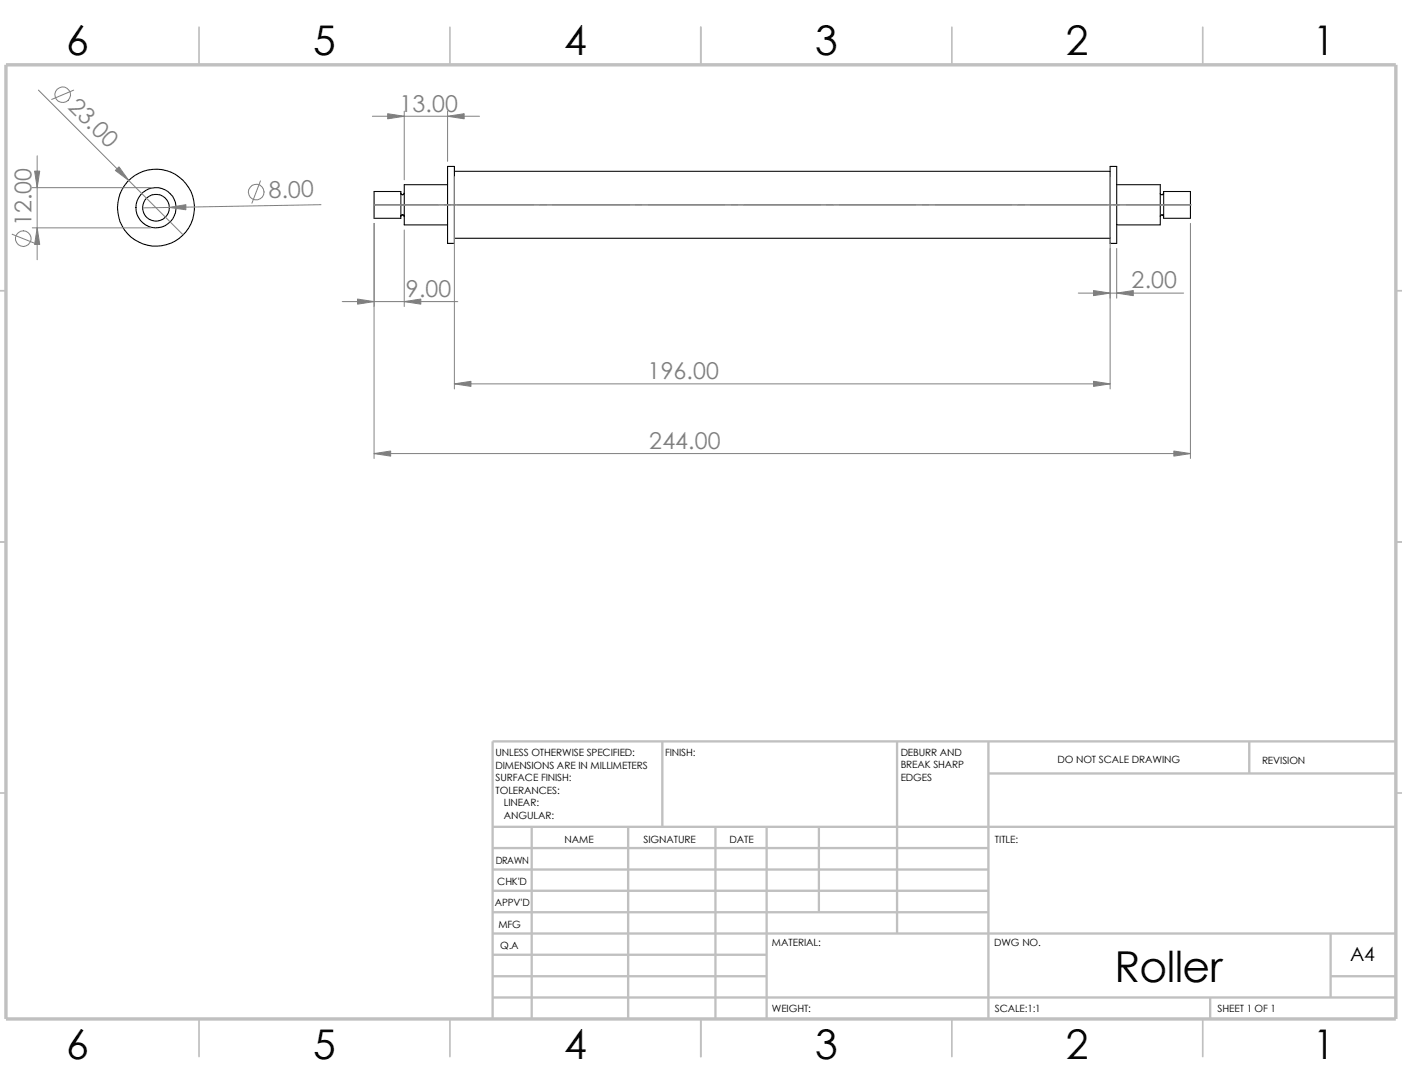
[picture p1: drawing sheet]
<svg xmlns="http://www.w3.org/2000/svg" width="279mm" height="216mm" viewBox="0 0 279 216" stroke-linecap="round" stroke-linejoin="round" font-family="sans-serif">
<g fill="none" stroke="#c0c0c0" stroke-width=".34">
<path d="M39.7 5.4v7.5M89.7 5.4v7.5M139.7 5.4v7.5M189.7 5.4v7.5M239.7 5.4v7.5M-.1 57.9h1.3M278.2 57.9h1.2M-.1 107.9h1.3M278.2 107.9h1.2M-.1 157.9h1.3M278.2 157.9h1.2M39.7 202.9v7.5"/>
<path d="M89.7 202.9v7.5M139.7 202.9v7.5M189.7 202.9v7.5M239.7 202.9v7.5"/>
</g>
<g fill="none" stroke="#c0c0c0" stroke-width=".47">
<path d="M132 147.7v17M178.8 147.7v38.2M197 147.7v55.2M197 154.1h81.2M249 147.7v6.4M278.2 147.7h-180v55.2M98.2 164.7h180M98.2 177.4h98.8M98.2 173.2h98.8M98.2 168.9h98.8M106 164.7v38.2M125.2 164.7v38.2"/>
<path d="M142.6 164.7v38.2M152.8 164.7v38.2M163.2 164.7v17M98.2 198.7h180M98.2 181.7h98.8M98.2 194.4h54.6M98.2 190.2h54.6M98.2 185.9h180M241.2 198.7v4.2M265.2 194.4h13M265.2 185.9v12.8"/>
</g>
<path d="M1.2 12.9h277v190h-277z" fill="none" stroke="#c0c0c0" stroke-width=".68" stroke-linecap="butt"/>
<g fill="none" stroke="#000" stroke-width=".21">
<path d="M74.5 38.1h5.4v5.4h-5.4zM79.8 38.5l.2 .2 .2 .1 .4-.3M89.2 36.8h-8.6v8h8.6M89.2 33.1h1.4v15.4h-1.4zM90.6 34.1h130.6M221.2 33.1h1.3v15.4h-1.3zM222.5 36.8h8.7v8h-8.7M231.2 38.5l.1 .2 .3 .1 .3-.3M231.9 38.1h5.3v5.4h-5.3zM79.9 43.1v-.2l.3-.1 .3 .1 .1 .2M90.6 47.5h130.6M231.2 43.1l.1-.2 .3-.1 .2 .1 .1 .2"/>
<circle cx="31.1" cy="41.4" r="2.67"/>
<circle cx="31.1" cy="41.4" r="4"/>
<circle cx="31.1" cy="41.4" r="7.7"/>
</g>
<g fill="none" stroke="#808080" stroke-width=".2">
<path d="M7.7 17.9l28.8 28.9M14.7 17.9l-4.4 1.9M6.4 37.4h23.7M7.4 31v20.7M51.9 36l-1.7 4.5M74.2 23.2h21.3M80.6 22.1v13.7M89.2 22.1v10M90.6 35.1v42.4M221.2 35.1v42.4M2.4 46.7l4.5 1.7M6.4 45.4h23.7"/>
<path d="M64 40.8l-35.6 .6M74.5 40.8h.1M74.5 40.8h162.7M74.5 44.5v46.8M79.9 40.8h.1M79.9 40.8h.7M80.6 40.8h.1M80.6 45.8v15.2M89.2 40.8h.1M90.6 40.8h.1M214.9 58.4h21M221.2 40.8h.1"/>
<path d="M222.5 40.8h.1M222.5 49.5v9.9M231.2 40.8h.7M231.2 40.8h.1M231.9 40.8h.1M237.2 40.8h.1M237.2 44.5v46.8M68.2 60.1h23M90.6 76.5h130.6M74.5 90.3h162.7"/>
<circle cx="12.5" cy="18.9" r="1.56"/>
<circle cx="51.1" cy="38.3" r="1.57"/>
<circle cx="4.6" cy="47.5" r="1.55"/>
</g>
<g fill="#808080" stroke="#808080" stroke-width=".2">
<path d="M217.9 75.9l3.3 .6-3.3 .5z"/>
<path d="M90.6 76.5l3.3-.6v1.1z"/>
<path d="M74.5 90.3l3.4-.5v1z"/>
<path d="M233.9 89.8l3.3 .5-3.3 .5z"/>
<path d="M89.2 23.2l3.3-.6v1.1z"/>
<path d="M77.3 22.6l3.3 .6-3.3 .5z"/>
<path d="M71.2 59.6l3.3 .5-3.3 .5z"/>
<path d="M80.6 60.1l3.3-.5v1z"/>
<path d="M217.9 57.9l3.3 .5-3.3 .5z"/>
<path d="M222.5 58.4l3.3-.5v1z"/>
<path d="M7.4 45.4l.5 3.3h-1z"/>
<path d="M23.7 33.2l2 2.7-2.7-1.9z"/>
<path d="M6.9 34.1h1l-.5 3.3z"/>
<path d="M33.7 41.3l3.3-.5v1z"/>
</g>
<text font-size="8.5" x="222.1" y="195.7">Roller</text>
<g font-size="8.1">
<text x="13.2" y="10.9">6</text>
<text x="62.4" y="10.9">5</text>
<text x="112.4" y="10.9">4</text>
<text x="162.4" y="10.9">3</text>
<text x="212.4" y="10.9">2</text>
<text x="261.7" y="10.9">1</text>
<text x="13.2" y="210.9">6</text>
<text x="62.4" y="210.9">5</text>
<text x="112.4" y="210.9">4</text>
<text x="162.4" y="210.9">3</text>
<text x="212.4" y="210.9">2</text>
<text x="261.7" y="210.9">1</text>
</g>
<g font-size="4.6" fill="#808080">
<text x="13.4" y="21.5" transform="rotate(45 13.4 21.5)">23.0</text>
<text x="79.6" y="22.2">13.00</text>
<text x="53.6" y="39.4" transform="rotate(-1 53.6 39.4)">8.00</text>
<text x="6.3" y="45" transform="rotate(-90 6.3 45)">12.00</text>
<text x="80.9" y="59.1">9.00</text>
<text x="225.5" y="57.4">2.00</text>
<text x="129" y="75.5">196.00</text>
<text x="129.4" y="89.4">244.00</text>
</g>
<text font-size="3.9" x="269.1" y="191.5">A4</text>
<g font-size="2">
<text x="98.8" y="150.6">UNLESS OTHERWISE SPECIFIED:</text>
<text x="98.8" y="153.1">DIMENSIONS ARE IN MILLIMETERS</text>
<text x="98.8" y="155.6">SURFACE FINISH:</text>
<text x="132.5" y="150.6">FINISH:</text>
<text x="179.5" y="155.5">EDGES</text>
<text x="179.5" y="150.5">DEBURR AND</text>
<text x="179.5" y="153">BREAK SHARP</text>
<text x="210.8" y="151.9">DO NOT SCALE DRAWING</text>
<text x="251.5" y="152.1">REVISION</text>
<text x="98.8" y="158.1">TOLERANCES:</text>
<text x="100.4" y="160.6">LINEAR:</text>
<text x="100.4" y="163.1">ANGULAR:</text>
<text x="112.5" y="168">NAME</text>
<text x="128.2" y="167.9">SIGNATURE</text>
<text x="145.4" y="167.9">DATE</text>
<text x="198.3" y="167.9">TITLE:</text>
<text x="98.8" y="172.1">DRAWN</text>
<text x="99.1" y="176.3">CHK'D</text>
<text x="98.6" y="180.4">APPV'D</text>
<text x="99.3" y="184.8">MFG</text>
<text x="99.7" y="189">Q.A</text>
<text x="153.8" y="188.5">MATERIAL:</text>
<text x="198.1" y="188.5">DWG NO.</text>
<text x="153.8" y="201.5">WEIGHT:</text>
<text x="198.2" y="201.6">SCALE:1:1</text>
<text x="242.7" y="201.6">SHEET 1 OF 1</text>
</g>
</svg>
